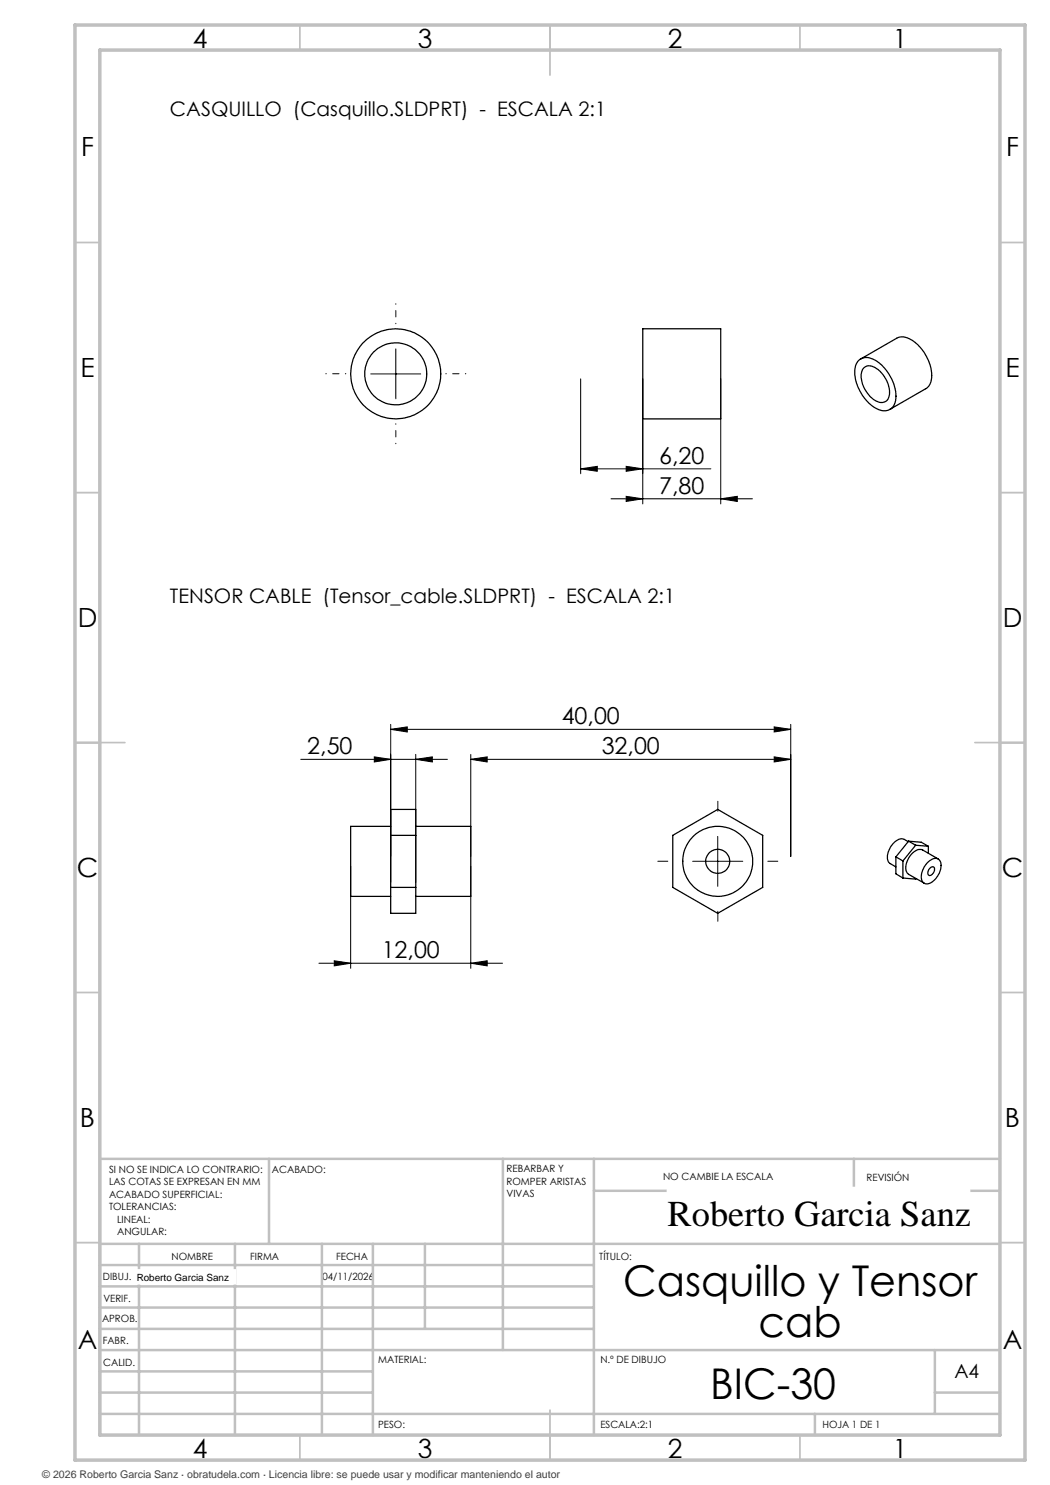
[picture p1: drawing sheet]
<svg xmlns="http://www.w3.org/2000/svg" width="210mm" height="297mm" viewBox="0 0 210 297" stroke-linecap="round" stroke-linejoin="round" font-family="sans-serif">
<g fill="none" stroke="#000" stroke-width=".2">
<path d="M74.2 74.8h9.9M79.2 69.8v10M116.1 75.8v19M128.6 75.8v25M144.1 75.8v25M116.1 93.8l3.4-.5v1zM116.1 93.8h26.1M122.2 99.8h28.3M125.2 93.3l3.4 .5-3.4 .5zM125.2 99.3l3.4 .5-3.4 .5zM144.1 99.8l3.4-.5v1zM60.1 151.9h29.4"/>
<path d="M74.9 151.4l3.2 .5-3.2 .5zM78.1 145.9l3.4-.5v1zM78.1 144.9v31.6M78.1 145.9h80.1M83.1 151.9l3.4-.5v1zM83.1 150.9v25.6M94.2 151.9l3.2-.5v1zM94.2 150.9v20.4M94.2 151.9h64M154.8 151.4l3.4 .5-3.4 .5zM154.8 145.4l3.4 .5-3.4 .5zM158.2 144.9v26.4"/>
<path d="M70.1 173.3v20.4M94.2 173.3v20.4M138.5 172.3h10.1M143.5 167.3v10M63.8 192.6h36.7M66.9 192.2l3.2 .4-3.2 .6zM94.2 192.6l3.2-.4v1z"/>
</g>
<path d="M69.2 74.8h-4M79.2 64.8v-4.1M89.2 74.8h4M79.2 84.8v4" fill="none" stroke="#000" stroke-width=".2" stroke-dasharray="15.2 1.3 1.3 1.3" stroke-dashoffset="15.1"/>
<path d="M133.6 172.3h-2M143.6 162.3v-2M153.6 172.3h2M143.6 182.3v1.9" fill="none" stroke="#000" stroke-width=".2" stroke-dasharray="15.2 1.3 1.3 1.3"/>
<g fill="none" stroke="#c0c0c0" stroke-width=".35">
<path d="M60 5v5M110 5v10M160 5v5M15 48.5h5M200 48.5h5M15 98.5h5M200 98.5h5M15 148.5h10M195 148.5h10M15 198.5h5M200 198.5h5M15 248.5h5"/>
<path d="M200 248.5h5M60 287v5M110 282v10M160 287v5"/>
</g>
<g fill="none" stroke="#c0c0c0" stroke-width=".5">
<path d="M53.8 231.8v17M100.6 231.8v38.2M118.8 231.8v55.2M118.8 238.2h81.2M170.8 231.8v6.4M200 231.8h-180v55.2M20 248.8h180M20 257.3h98.8M20 253h98.8M27.8 248.8v38.2M47 248.8v38.2M64.4 248.8v38.2"/>
<path d="M74.6 248.8v38.2M85 248.8v17M20 265.8h98.8M20 261.5h98.8M20 278.5h54.6M20 274.3h54.6M20 270h180M187 278.5h13M187 270v12.8M20 282.8h180M163 282.8v4.2"/>
</g>
<path d="M15 5h190v287h-190zM20 10h180v277h-180z" fill="none" stroke="#c0c0c0" stroke-width=".7"/>
<g fill="#000">
<path d="M125.2 93.3l3.4 .5-3.4 .5zM116.1 93.8l3.4-.5v1zM94.2 192.6l3.2-.4v1zM66.9 192.2l3.2 .4-3.2 .6z"/>
<path d="M125.2 99.3l3.4 .5-3.4 .5zM144.1 99.8l3.4-.5v1zM94.2 151.9l3.2-.5v1zM154.8 151.4l3.4 .5-3.4 .5zM78.1 145.9l3.4-.5v1zM154.8 145.4l3.4 .5-3.4 .5zM74.9 151.4l3.2 .5-3.2 .5zM83.1 151.9l3.4-.5v1z"/>
</g>
<g fill="none" stroke="#000" stroke-width=".25">
<path d="M128.6 65.8h15.5v18h-15.5zM171.7 72.1a2.83 2.83 0 0 1 3.8 .2 8.7 8.7 0 0 1 3.6 8 2.37 2.37 0 0 1-3.8 1.4 8.7 8.7 0 0 1-4.2-8.3l.2-.7zM172.2 71.8l7.1-4.1a3.4 3.4 0 0 1 3.9 .9 8.3 8.3 0 0 1 2.9 7.9l-.8 1.1-7.3 4.3M172.7 73.6a1.96 1.96 0 0 1 2.7 .2 5.6 5.6 0 0 1 2.3 5.8 1.73 1.73 0 0 1-2.8 .4 5.8 5.8 0 0 1-2.5-5.7zM78.1 165.3h-8v14h8M78.1 177.5h5M78.1 161.9h5v20.8h-5zM78.1 167.1h5M83.1 165.3h11.1v14h-11.1M134.5 167.1l9-5.2 9 5.2v10.4l-9 5.2-9-5.2zM179.2 171.4l1.4 .8M179.2 171.4v3.4l1.4 .8"/>
<path d="M180.6 175.6l2.5 .2 .1-.1M180.6 172.2v3.4M181.6 168.3l-.7-.4a2.34 2.34 0 0 0-2.7 1.4 2.73 2.73 0 0 0-.3 3.3l1.3 .8M181.7 168.2l1.4 .8M181.7 168.2l-2.5 3.2M181.7 168.2l2.6 .2 1.4 .9M183.1 169l-2.5 3.2M183.1 169l2.6 .3M185.6 172.5a1.69 1.69 0 0 1 2.2-.6 2.89 2.89 0 0 1-.4 3.5 2.13 2.13 0 0 1-2.6 1.2 2.39 2.39 0 0 1-.1-2.9zM185.7 169.3v1.4M185.9 173.7a.55 .55 0 0 1 .8-.3 .55 .55 0 0 1 .1 .9 .8 .8 0 0 1-1.2 .6v-.6zM187.6 171.8l-3.1-1.8a2.54 2.54 0 0 0-2.8 1.7 2.44 2.44 0 0 0 0 3.2l3.2 1.7"/>
<circle cx="79.1" cy="74.8" r="6.2"/>
<circle cx="79.2" cy="74.8" r="9"/>
<circle cx="143.6" cy="172.3" r="2.4"/>
<circle cx="143.6" cy="172.3" r="7"/>
</g>
<g fill="#fff" stroke="#fff" stroke-width=".35">
<path d="M27.3 254h19.7v2.7h-19.7z"/>
<path d="M133.5 237.5h60.4v9.9h-60.4z"/>
</g>
<g font-size="8.5">
<text x="124.6" y="259.3">Casquillo y Tensor</text>
<text x="151.7" y="267.4">cab</text>
<text x="142" y="279.7">BIC-30</text>
</g>
<text font-size="7.3" x="133.5" y="245.1">Roberto Garcia Sanz</text>
<g font-size="5.3">
<text x="38.5" y="9.5">4</text>
<text x="83.5" y="9.5">3</text>
<text x="133.6" y="9.5">2</text>
<text x="178.6" y="9.5">1</text>
<text x="16.2" y="31.2">F</text>
<text x="201.2" y="31.2">F</text>
<text x="16.1" y="75.5">E</text>
<text x="201.1" y="75.5">E</text>
<text x="15.5" y="125.5">D</text>
<text x="200.5" y="125.5">D</text>
<text x="15.4" y="175.5">C</text>
<text x="200.4" y="175.5">C</text>
<text x="16" y="225.5">B</text>
<text x="201" y="225.5">B</text>
<text x="15.5" y="269.7">A</text>
<text x="200.5" y="269.7">A</text>
<text x="38.5" y="291.5">4</text>
<text x="83.5" y="291.5">3</text>
<text x="133.6" y="291.5">2</text>
<text x="178.6" y="291.5">1</text>
</g>
<g font-size="4.7">
<text x="131.8" y="92.7">6,20</text>
<text x="131.8" y="98.7">7,80</text>
<text x="112.3" y="144.8">40,00</text>
<text x="61.5" y="150.9">2,50</text>
<text x="120.3" y="150.8">32,00</text>
<text x="76.3" y="191.6">12,00</text>
</g>
<g font-size="4">
<text x="34" y="23.1">CASQUILLO (Casquillo.SLDPRT) - ESCALA 2:1</text>
<text x="34" y="120.6">TENSOR CABLE (Tensor_cable.SLDPRT) - ESCALA 2:1</text>
</g>
<text font-size="3.9" x="190.9" y="275.5">A4</text>
<text font-size="2.1" fill="#404040" x="8.5" y="295.6">© 2026 Roberto Garcia Sanz · obratudela.com · Licencia libre: se puede usar y modificar manteniendo el autor</text>
<g font-size="2">
<text x="21.8" y="234.6">SI NO SE INDICA LO CONTRARIO:</text>
<text x="21.8" y="237.1">LAS COTAS SE EXPRESAN EN MM</text>
<text x="21.8" y="239.6">ACABADO SUPERFICIAL:</text>
<text x="54.4" y="234.6">ACABADO:</text>
<text x="101.3" y="234.5">REBARBAR Y</text>
<text x="101.3" y="237">ROMPER ARISTAS</text>
<text x="101.3" y="239.5">VIVAS</text>
<text x="132.6" y="236">NO CAMBIE LA ESCALA</text>
<text x="173.3" y="236.2">REVISIÓN</text>
<text x="21.8" y="242.1">TOLERANCIAS:</text>
<text x="23.4" y="244.6">LINEAL:</text>
<text x="23.4" y="247.1">ANGULAR:</text>
<text x="34.3" y="252">NOMBRE</text>
<text x="50" y="251.9">FIRMA</text>
<text x="67.2" y="251.9">FECHA</text>
<text x="119.9" y="251.9">TÍTULO:</text>
<text x="20.6" y="256.1">DIBUJ.</text>
<text x="27.3" y="256.1">Roberto Garcia Sanz</text>
<text x="64.5" y="255.9">04/11/2026</text>
<text x="20.7" y="260.3">VERIF.</text>
<text x="20.4" y="264.4">APROB.</text>
<text x="20.5" y="268.8">FABR.</text>
<text x="20.7" y="273.1">CALID.</text>
<text x="75.6" y="272.5">MATERIAL:</text>
<text x="120.1" y="272.5">N.º DE DIBUJO</text>
<text x="75.6" y="285.5">PESO:</text>
<text x="120.1" y="285.6">ESCALA:2:1</text>
<text x="164.5" y="285.6">HOJA 1 DE 1</text>
</g>
</svg>
